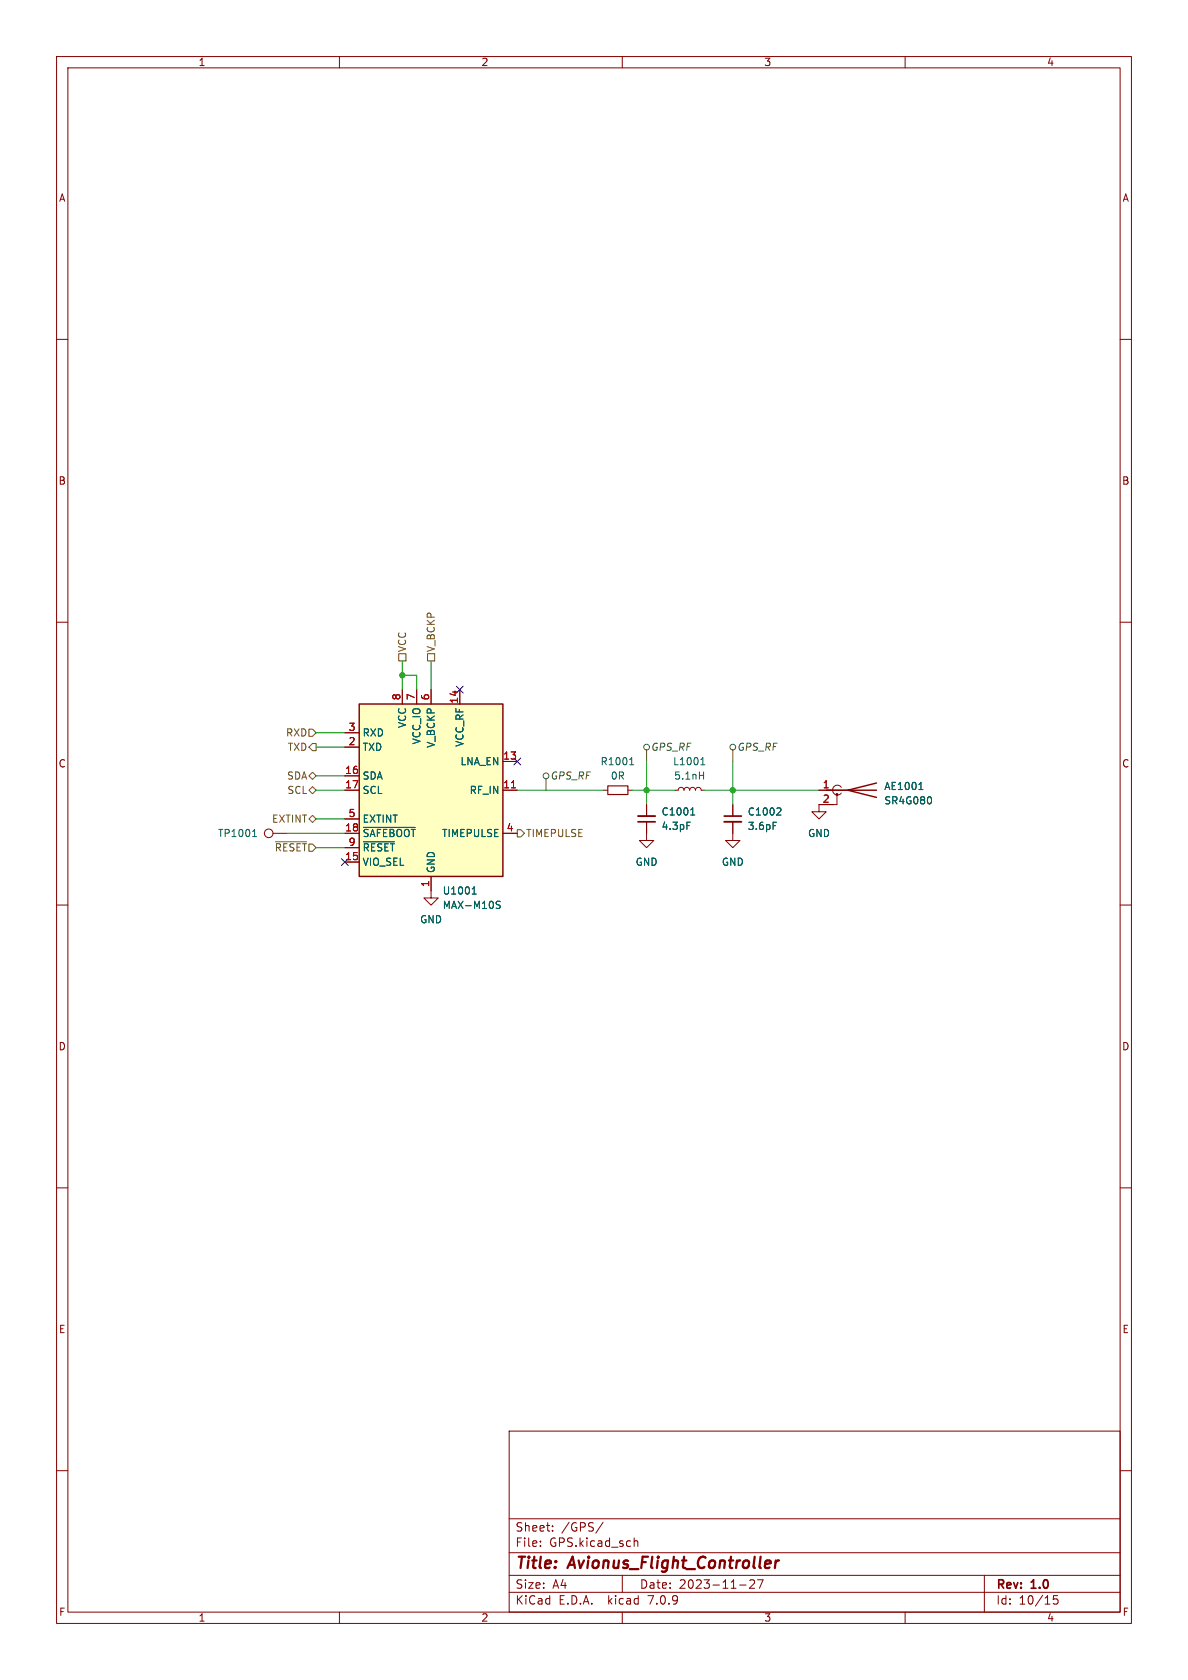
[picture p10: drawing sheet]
<svg xmlns="http://www.w3.org/2000/svg" width="210mm" height="297mm" viewBox="0 0 210 297" stroke-linecap="round" stroke-linejoin="round" font-family="sans-serif">
<g fill="none" stroke="#840000" stroke-width=".18">
<path d="M10 10h190v277h-190zM12 12h186v273h-186zM60 10v2M110 10v2M160 10v2M10 60h2M198 60h2M10 110h2M198 110h2M61 139.7h2.5M61 137.2h2.5M61 132.1h2.5"/>
<path d="M61 129.5h2.5M71.1 121.9v2.6M73.7 121.9v2.6M76.2 121.9v2.6M81.3 121.9v2.6M88.9 139.7h2.5M88.9 134.6h2.5M106.7 139.7h.7M111 139.7h.8M119.4 139.7h.5l.1-.4 .4-.1 .4 .2 .1 .3 .2-.4 .3-.1 .4 .2 .1 .3 .2-.4 .3-.1 .4 .2 .1 .3 .2-.4 .4-.1 .3 .2 .2 .3h.5M144.8 139.7h5.1M148.7 139.2a.85 .85 0 0 0-1.2-.1 .85 .85 0 0 0 0 1.2 .85 .85 0 0 0 1.2-.1"/>
<path d="M10 160h2M48.3 147.3h2.5M61 152.4h2.5M61 147.3h2.5M61 144.8h2.5M61 149.9h2.5M76.2 154.9v3.9h1.3l-1.3 1.2-1.3-1.2h1.3M88.9 147.3h2.5M114.3 145.3v3.3h1.3l-1.3 1.3-1.3-1.3h1.3M114.3 142.2v2.1M129.5 145.3v3.3h1.3l-1.3 1.3-1.2-1.3h1.2M129.5 142.2v2.1"/>
<path d="M148 140.5v1.7h-3.2v1.3h1.2l-1.2 1.3-1.3-1.3h1.3M198 160h2M10 210h2M198 210h2M10 260h2M90 253h108v32h-108zM198 260h2M90 278.5h108M90 274.5h108M90 268.5h108M95.5 273.2v.2M95.5 272.5v.1"/>
<path d="M97.7 270.5v.2M97.7 269.8v.1M106.6 269.1l-1.3 1.9M110 278.5v3M112.1 271.9v1.5M112.1 272.5l.2-.1 .4 .1 .1 .9M133.3 279.4v.5l-.8 .9h.9M134.9 279.3l-.6 1.5M174 278.5v6.5M60 285v2M90 281.5h108M110 285v2"/>
<path d="M130.8 280.2h1.1M160 285v2M187 282.1h-.7l-.1 .7 .2-.1h.5l.1 .2v.5l-.2 .2-.6-.2"/>
<circle cx="47.5" cy="147.3" r=".76"/>
</g>
<path d="M137.1 275.9l-.1 1.3M137.7 275.9l-.4 .1-.2 .3" fill="none" stroke="#840000" stroke-width=".4"/>
<path d="M63.5 124.5h25.4v30.4h-25.4z" fill="#ffffc2" stroke="#ffffc2" stroke-width=".18"/>
<path d="M63.5 124.5h25.4v30.4h-25.4zM146 139.7h8.9M154.9 138.4l-5 1.3 5 1.3" fill="none" stroke="#840000" stroke-width=".25"/>
<path d="M90.4 139.3h.7" fill="none" stroke="#a90000" stroke-width=".18"/>
<g fill="none" stroke="#006464" stroke-width=".18">
<path d="M111.3 135.2h.7M111.4 134.2l.3-.3v1.3M123.6 137.1h.8M123.9 135.2h.7M124 134.2l.2-.3v1.3M124.4 136.5v1.2M162.4 139.6h.8M162.7 138.5l.1-.2v1.3M44.6 147.9h.8M44.9 146.8l.1-.2v1.3M64.2 146.3h9.2M64.2 148.8h5.5"/>
<path d="M83.5 158.1h.7M83.6 157.1l.2-.3v1.3M87.7 159.7l.7 .5-.2 .4-.5-.1M88.4 159.4l-.5-.1-.2 .3M121.4 145.4h.6M122.1 144.1h.7M122.2 143.1l.3-.3v1.3M136.7 145.4h.6M137.8 142.8l.3 .3-.1 .3-.7 .7h.8M164.5 140.9l.2 .4-.2 .8"/>
</g>
<path d="M112.8 144.3h3M128 145.3h3.1" fill="none" stroke="#840000" stroke-width=".33"/>
<path d="M112.8 145.3h3M128 144.3h3.1" fill="none" stroke="#840000" stroke-width=".3"/>
<path d="M107.4 138.9h3.6v1.6h-3.6z" fill="none" stroke="#840000" stroke-width=".2"/>
<circle cx="148" cy="140.5" r=".18" fill="#840000" stroke="#840000" stroke-width=".18"/>
<g fill="none" stroke="#484848" stroke-width=".18">
<path d="M96.5 137.7v2M114.3 132.6v2M129.5 132.6v2"/>
<circle cx="96.5" cy="137.2" r=".51"/>
<circle cx="114.3" cy="132.1" r=".51"/>
<circle cx="129.5" cy="132.1" r=".51"/>
</g>
<path d="M70.5 115.6h1.3v1.2h-1.3zM75.6 115.6h1.2v1.2h-1.2zM54.6 128.9h.6l.7 .6-.7 .7h-.6zM54.6 137.2l.6-.7 .7 .7-.7 .6zM54.6 139.7l.6-.6 .7 .6-.7 .6zM55.2 131.4h.7v1.3h-.7l-.6-.6zM48.7 148.8h5.5M55.2 144.1l.7 .7-.7 .6-.6-.6zM91.4 146.7h.7l.6 .6-.6 .7h-.7z" fill="none" stroke="#725600" stroke-width=".18"/>
<g fill="none" stroke="#009600" stroke-width=".18">
<path d="M71.1 119.4h2.6v2.5M71.1 116.8v5.1M76.2 116.8v5.1M55.9 139.7h5.1M55.9 132.1h5.1M55.9 137.2h5.1M55.9 129.5h5.1M91.4 139.7h15.3M111.8 139.7h7.6M114.3 134.6v7.6M124.5 139.7h20.3M129.5 134.6v7.6"/>
<path d="M50.8 147.3h10.2M55.9 149.9h5.1M55.9 144.8h5.1"/>
</g>
<path d="M80.7 121.3l1.2 1.2M81.9 121.3l-1.2 1.2M90.8 134l1.2 1.2M92 134l-1.2 1.2M60.4 151.8l1.2 1.2M61.6 151.8l-1.2 1.2" fill="none" stroke="#000084" stroke-width=".18"/>
<g fill="#009600" stroke="#009600" stroke-width=".18">
<circle cx="71.1" cy="119.4" r=".46"/>
<circle cx="114.3" cy="139.7" r=".46"/>
<circle cx="129.5" cy="139.7" r=".46"/>
</g>
<g font-size="2.8" fill="#840000">
<text x="91" y="277.9">Title:</text>
<text x="100.7" y="277.9">Avionus_Flight_Controller</text>
</g>
<g font-size="2.1" fill="#840000">
<text x="91" y="273.7">File:</text>
<text x="91" y="271">Sheet:</text>
<text x="97.1" y="273.7">GPS.kicad_sch</text>
<text x="99.2" y="271">/GPS/</text>
<text x="91" y="281.1">Size:</text>
<text x="97.7" y="281.1">A4</text>
<text x="113" y="281.1">Date:</text>
<text x="120" y="281.1">2023-11-27</text>
<text x="176" y="281.3">Rev:</text>
<text x="182.4" y="281.3">1.0</text>
<text x="91" y="283.9">KiCad</text>
<text x="98.7" y="283.9">E.D.A.</text>
<text x="107.6" y="283.9">kicad</text>
<text x="114.9" y="283.9">7.0.9</text>
<text x="176" y="283.9">Id:</text>
<text x="180.1" y="283.9">10/15</text>
</g>
<g font-size="1.8" fill="#840000">
<text x="35" y="11.9">1</text>
<text x="85" y="11.9">2</text>
<text x="135" y="11.9">3</text>
<text x="185" y="11.9">4</text>
<text x="10.3" y="35.9">A</text>
<text x="198.4" y="35.9">A</text>
<text x="10.3" y="85.9">B</text>
<text x="198.3" y="85.9">B</text>
<text x="10.3" y="135.9">C</text>
<text x="198.3" y="135.9">C</text>
<text x="10.3" y="185.9">D</text>
<text x="198.3" y="185.9">D</text>
<text x="10.3" y="235.9">E</text>
<text x="198.3" y="235.9">E</text>
<text x="10.3" y="285.9">F</text>
<text x="35" y="286.9">1</text>
<text x="85" y="286.9">2</text>
<text x="135" y="286.9">3</text>
<text x="185" y="286.9">4</text>
<text x="198.4" y="285.9">F</text>
</g>
<g font-size="1.8" fill="#725600">
<text x="72" y="115.4" transform="rotate(-90 72 115.4)">VCC</text>
<text x="77.1" y="115.4" transform="rotate(-90 77.1 115.4)">V_BCKP</text>
<text x="50.5" y="130.4">RXD</text>
<text x="50.8" y="132.9">TXD</text>
<text x="50.6" y="138">SDA</text>
<text x="50.7" y="140.6">SCL</text>
<text x="48" y="145.6">EXTINT</text>
<text x="92.9" y="148.2">TIMEPULSE</text>
<text x="48.5" y="150.7">~{RESET}</text>
</g>
<g font-size="1.8" fill="#a90000">
<text x="70.9" y="123.9" transform="rotate(-90 70.9 123.9)">8</text>
<text x="73.4" y="123.9" transform="rotate(-90 73.4 123.9)">7</text>
<text x="75.9" y="123.9" transform="rotate(-90 75.9 123.9)">6</text>
<text x="81" y="124.5" transform="rotate(-90 81 124.5)">14</text>
<text x="61.5" y="131.8">2</text>
<text x="61.5" y="129.3">3</text>
<text x="60.9" y="136.9">16</text>
<text x="88.9" y="134.4">13</text>
<text x="60.9" y="139.4">17</text>
<text x="88.9" y="139.4">11</text>
<text x="145.3" y="139.4">1</text>
<text x="145.3" y="142">2</text>
<text x="60.9" y="147.1">18</text>
<text x="61.5" y="144.5">5</text>
<text x="61.5" y="149.6">9</text>
<text x="89.5" y="147.1">4</text>
<text x="60.9" y="152.1">15</text>
<text x="75.9" y="156.9" transform="rotate(-90 75.9 156.9)">1</text>
</g>
<g font-size="1.8" fill="#006464">
<text x="64" y="130.4">RXD</text>
<text x="72" y="128.8" transform="rotate(-90 72 128.8)">VCC</text>
<text x="74.5" y="131.7" transform="rotate(-90 74.5 131.7)">VCC_IO</text>
<text x="64" y="132.9">TXD</text>
<text x="77.1" y="132.3" transform="rotate(-90 77.1 132.3)">V_BCKP</text>
<text x="81.3" y="135.5">LNA_EN</text>
<text x="82.1" y="132.1" transform="rotate(-90 82.1 132.1)">VCC_RF</text>
<text x="106.1" y="135.5">R1001</text>
<text x="118.9" y="135.5">L1001</text>
<text x="64" y="138">SDA</text>
<text x="64" y="140.6">SCL</text>
<text x="82.9" y="140.6">RF_IN</text>
<text x="107.9" y="138">0R</text>
<text x="119.1" y="138">5.1nH</text>
<text x="156.2" y="142.4">SR4G080</text>
<text x="156.2" y="139.9">AE1001</text>
<text x="38.4" y="148.2">TP1001</text>
<text x="64" y="148.2">~{SAFEBOOT}</text>
<text x="64" y="145.6">EXTINT</text>
<text x="78" y="148.2">TIMEPULSE</text>
<text x="116.8" y="144.4">C1001</text>
<text x="116.8" y="146.9">4.3pF</text>
<text x="132.1" y="144.4">C1002</text>
<text x="132.1" y="146.9">3.6pF</text>
<text x="142.7" y="148.2">GND</text>
<text x="64" y="153.3">VIO_SEL</text>
<text x="64" y="150.7">~{RESET}</text>
<text x="77.1" y="154.4" transform="rotate(-90 77.1 154.4)">GND</text>
<text x="112.3" y="153.3">GND</text>
<text x="127.5" y="153.3">GND</text>
<text x="78.2" y="158.3">U1001</text>
<text x="78.2" y="160.9">MAX-M10S</text>
<text x="74.2" y="163.4">GND</text>
</g>
<g font-size="1.8" fill="#484848">
<text x="115" y="132.9">GPS_RF</text>
<text x="130.2" y="132.9">GPS_RF</text>
<text x="97.2" y="138">GPS_RF</text>
</g>
</svg>
